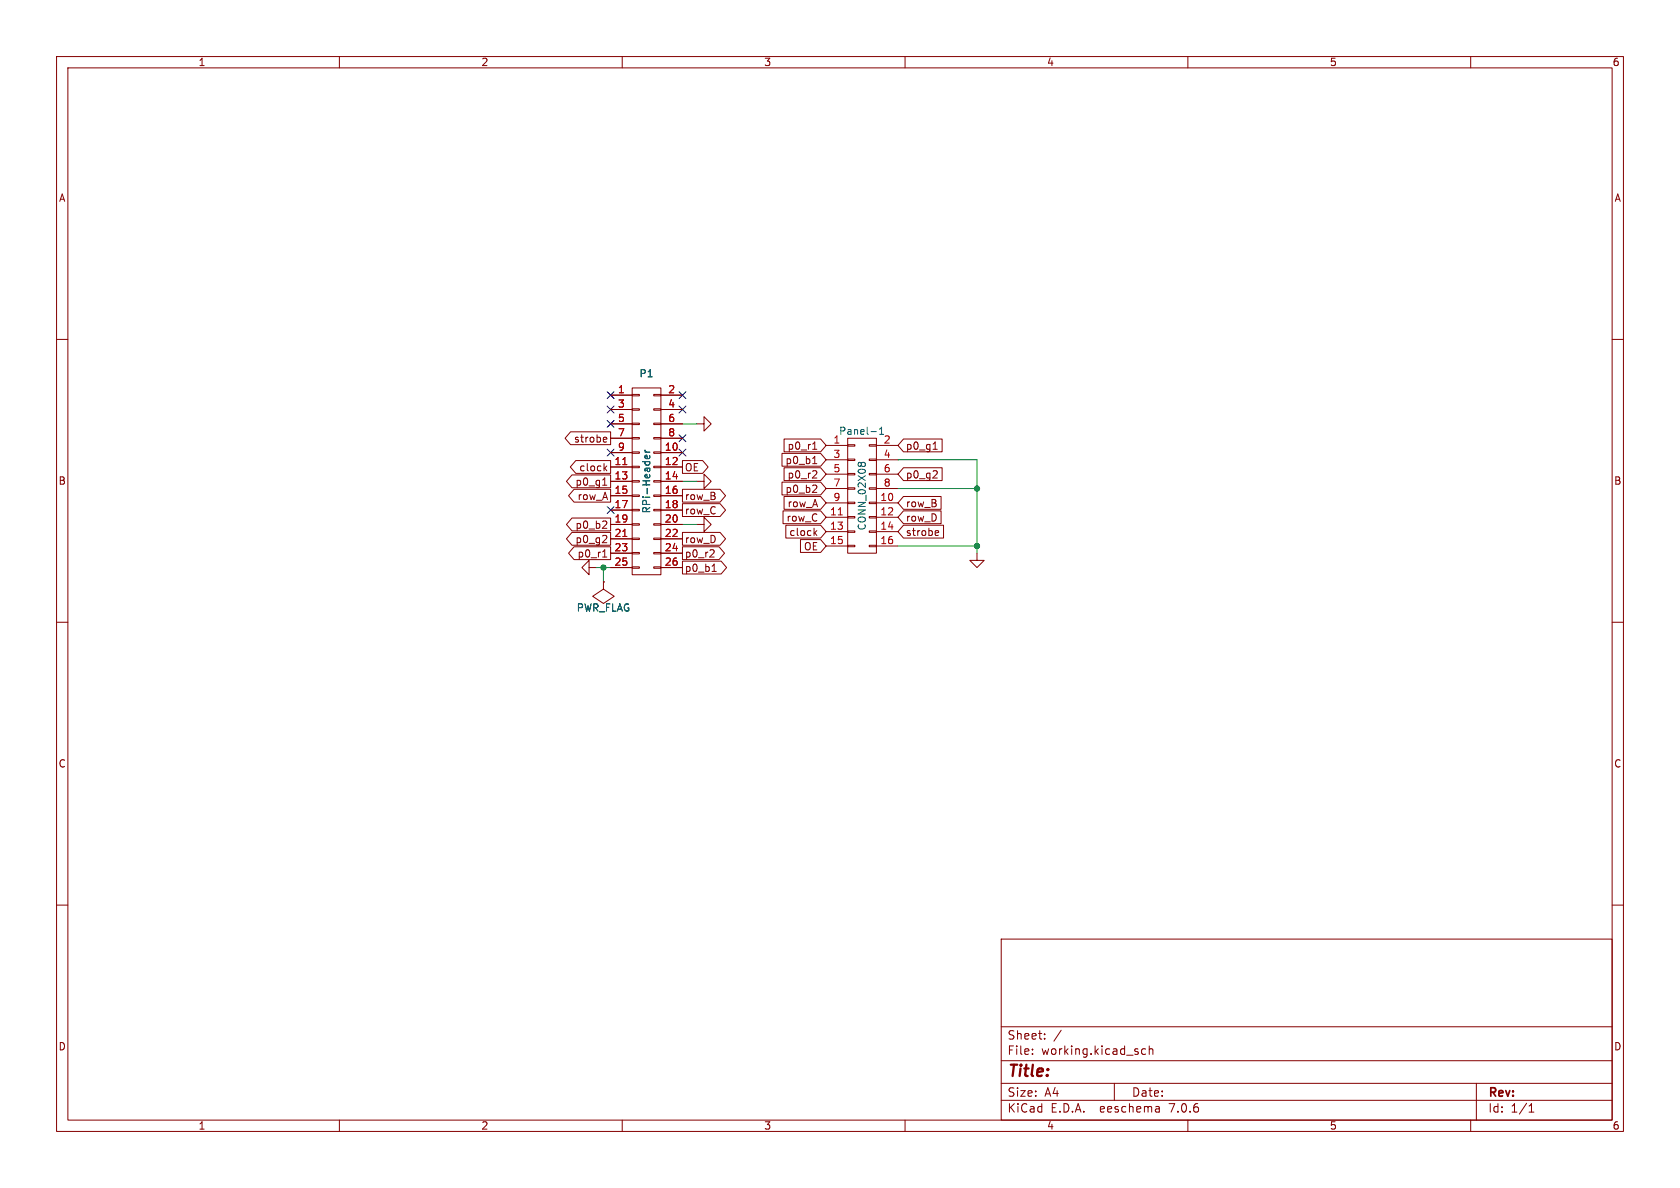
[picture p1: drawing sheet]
(kicad_sch (version 20230121) (generator eeschema)

 (paper "A4")

 (lib_symbols
  (symbol "passive-rpi-hub75-adapter-rescue:CONN_02X08" (pin_names (offset 0.0254) hide) (in_bom yes) (on_board yes)
   (property "Reference" "P" (at 0 11.43 0) (effects (font (size 1.27 1.27))))
   (property "Value" "CONN_02X08" (at 0 0 90) (effects (font (size 1.27 1.27))))
   (property "Footprint" "" (at 0 -30.48 0) (effects (font (size 1.524 1.524))))
   (property "Datasheet" "" (at 0 -30.48 0) (effects (font (size 1.524 1.524))))
   (symbol "CONN_02X08_0_1"
    (rectangle (start -2.54 -8.763) (end -1.27 -9.017) (stroke (width 0) (type solid)) (fill (type none)))
    (rectangle (start -2.54 -6.223) (end -1.27 -6.477) (stroke (width 0) (type solid)) (fill (type none)))
    (rectangle (start -2.54 -3.683) (end -1.27 -3.937) (stroke (width 0) (type solid)) (fill (type none)))
    (rectangle (start -2.54 -1.143) (end -1.27 -1.397) (stroke (width 0) (type solid)) (fill (type none)))
    (rectangle (start -2.54 1.397) (end -1.27 1.143) (stroke (width 0) (type solid)) (fill (type none)))
    (rectangle (start -2.54 3.937) (end -1.27 3.683) (stroke (width 0) (type solid)) (fill (type none)))
    (rectangle (start -2.54 6.477) (end -1.27 6.223) (stroke (width 0) (type solid)) (fill (type none)))
    (rectangle (start -2.54 9.017) (end -1.27 8.763) (stroke (width 0) (type solid)) (fill (type none)))
    (rectangle (start -2.54 10.16) (end 2.54 -10.16) (stroke (width 0) (type solid)) (fill (type none)))
    (rectangle (start 1.27 -8.763) (end 2.54 -9.017) (stroke (width 0) (type solid)) (fill (type none)))
    (rectangle (start 1.27 -6.223) (end 2.54 -6.477) (stroke (width 0) (type solid)) (fill (type none)))
    (rectangle (start 1.27 -3.683) (end 2.54 -3.937) (stroke (width 0) (type solid)) (fill (type none)))
    (rectangle (start 1.27 -1.143) (end 2.54 -1.397) (stroke (width 0) (type solid)) (fill (type none)))
    (rectangle (start 1.27 1.397) (end 2.54 1.143) (stroke (width 0) (type solid)) (fill (type none)))
    (rectangle (start 1.27 3.937) (end 2.54 3.683) (stroke (width 0) (type solid)) (fill (type none)))
    (rectangle (start 1.27 6.477) (end 2.54 6.223) (stroke (width 0) (type solid)) (fill (type none)))
    (rectangle (start 1.27 9.017) (end 2.54 8.763) (stroke (width 0) (type solid)) (fill (type none))))
   (symbol "CONN_02X08_1_1"
    (pin passive line (at -6.35 8.89 0) (length 3.81) (name "P1" (effects (font (size 1.27 1.27)))) (number "1" (effects (font (size 1.27 1.27)))))
    (pin passive line (at 6.35 -1.27 180) (length 3.81) (name "P10" (effects (font (size 1.27 1.27)))) (number "10" (effects (font (size 1.27 1.27)))))
    (pin passive line (at -6.35 -3.81 0) (length 3.81) (name "P11" (effects (font (size 1.27 1.27)))) (number "11" (effects (font (size 1.27 1.27)))))
    (pin passive line (at 6.35 -3.81 180) (length 3.81) (name "P12" (effects (font (size 1.27 1.27)))) (number "12" (effects (font (size 1.27 1.27)))))
    (pin passive line (at -6.35 -6.35 0) (length 3.81) (name "P13" (effects (font (size 1.27 1.27)))) (number "13" (effects (font (size 1.27 1.27)))))
    (pin passive line (at 6.35 -6.35 180) (length 3.81) (name "P14" (effects (font (size 1.27 1.27)))) (number "14" (effects (font (size 1.27 1.27)))))
    (pin passive line (at -6.35 -8.89 0) (length 3.81) (name "P15" (effects (font (size 1.27 1.27)))) (number "15" (effects (font (size 1.27 1.27)))))
    (pin passive line (at 6.35 -8.89 180) (length 3.81) (name "P16" (effects (font (size 1.27 1.27)))) (number "16" (effects (font (size 1.27 1.27)))))
    (pin passive line (at 6.35 8.89 180) (length 3.81) (name "P2" (effects (font (size 1.27 1.27)))) (number "2" (effects (font (size 1.27 1.27)))))
    (pin passive line (at -6.35 6.35 0) (length 3.81) (name "P3" (effects (font (size 1.27 1.27)))) (number "3" (effects (font (size 1.27 1.27)))))
    (pin passive line (at 6.35 6.35 180) (length 3.81) (name "P4" (effects (font (size 1.27 1.27)))) (number "4" (effects (font (size 1.27 1.27)))))
    (pin passive line (at -6.35 3.81 0) (length 3.81) (name "P5" (effects (font (size 1.27 1.27)))) (number "5" (effects (font (size 1.27 1.27)))))
    (pin passive line (at 6.35 3.81 180) (length 3.81) (name "P6" (effects (font (size 1.27 1.27)))) (number "6" (effects (font (size 1.27 1.27)))))
    (pin passive line (at -6.35 1.27 0) (length 3.81) (name "P7" (effects (font (size 1.27 1.27)))) (number "7" (effects (font (size 1.27 1.27)))))
    (pin passive line (at 6.35 1.27 180) (length 3.81) (name "P8" (effects (font (size 1.27 1.27)))) (number "8" (effects (font (size 1.27 1.27)))))
    (pin passive line (at -6.35 -1.27 0) (length 3.81) (name "P9" (effects (font (size 1.27 1.27)))) (number "9" (effects (font (size 1.27 1.27)))))))
  (symbol "passive-rpi-hub75-adapter-rescue:CONN_02X13" (pin_names (offset 0.0254) hide) (in_bom yes) (on_board yes)
   (property "Reference" "P" (at 0 17.78 0) (effects (font (size 1.27 1.27))))
   (property "Value" "CONN_02X13" (at 0 0 90) (effects (font (size 1.27 1.27))))
   (property "Footprint" "" (at 0 -29.21 0) (effects (font (size 1.524 1.524))))
   (property "Datasheet" "" (at 0 -29.21 0) (effects (font (size 1.524 1.524))))
   (symbol "CONN_02X13_0_1"
    (rectangle (start -2.54 -15.113) (end -1.27 -15.367) (stroke (width 0) (type solid)) (fill (type none)))
    (rectangle (start -2.54 -12.573) (end -1.27 -12.827) (stroke (width 0) (type solid)) (fill (type none)))
    (rectangle (start -2.54 -10.033) (end -1.27 -10.287) (stroke (width 0) (type solid)) (fill (type none)))
    (rectangle (start -2.54 -7.493) (end -1.27 -7.747) (stroke (width 0) (type solid)) (fill (type none)))
    (rectangle (start -2.54 -4.953) (end -1.27 -5.207) (stroke (width 0) (type solid)) (fill (type none)))
    (rectangle (start -2.54 -2.413) (end -1.27 -2.667) (stroke (width 0) (type solid)) (fill (type none)))
    (rectangle (start -2.54 0.127) (end -1.27 -0.127) (stroke (width 0) (type solid)) (fill (type none)))
    (rectangle (start -2.54 2.667) (end -1.27 2.413) (stroke (width 0) (type solid)) (fill (type none)))
    (rectangle (start -2.54 5.207) (end -1.27 4.953) (stroke (width 0) (type solid)) (fill (type none)))
    (rectangle (start -2.54 7.747) (end -1.27 7.493) (stroke (width 0) (type solid)) (fill (type none)))
    (rectangle (start -2.54 10.287) (end -1.27 10.033) (stroke (width 0) (type solid)) (fill (type none)))
    (rectangle (start -2.54 12.827) (end -1.27 12.573) (stroke (width 0) (type solid)) (fill (type none)))
    (rectangle (start -2.54 15.367) (end -1.27 15.113) (stroke (width 0) (type solid)) (fill (type none)))
    (rectangle (start -2.54 16.51) (end 2.54 -16.51) (stroke (width 0) (type solid)) (fill (type none)))
    (rectangle (start 1.27 -15.113) (end 2.54 -15.367) (stroke (width 0) (type solid)) (fill (type none)))
    (rectangle (start 1.27 -12.573) (end 2.54 -12.827) (stroke (width 0) (type solid)) (fill (type none)))
    (rectangle (start 1.27 -10.033) (end 2.54 -10.287) (stroke (width 0) (type solid)) (fill (type none)))
    (rectangle (start 1.27 -7.493) (end 2.54 -7.747) (stroke (width 0) (type solid)) (fill (type none)))
    (rectangle (start 1.27 -4.953) (end 2.54 -5.207) (stroke (width 0) (type solid)) (fill (type none)))
    (rectangle (start 1.27 -2.413) (end 2.54 -2.667) (stroke (width 0) (type solid)) (fill (type none)))
    (rectangle (start 1.27 0.127) (end 2.54 -0.127) (stroke (width 0) (type solid)) (fill (type none)))
    (rectangle (start 1.27 2.667) (end 2.54 2.413) (stroke (width 0) (type solid)) (fill (type none)))
    (rectangle (start 1.27 5.207) (end 2.54 4.953) (stroke (width 0) (type solid)) (fill (type none)))
    (rectangle (start 1.27 7.747) (end 2.54 7.493) (stroke (width 0) (type solid)) (fill (type none)))
    (rectangle (start 1.27 10.287) (end 2.54 10.033) (stroke (width 0) (type solid)) (fill (type none)))
    (rectangle (start 1.27 12.827) (end 2.54 12.573) (stroke (width 0) (type solid)) (fill (type none)))
    (rectangle (start 1.27 15.367) (end 2.54 15.113) (stroke (width 0) (type solid)) (fill (type none))))
   (symbol "CONN_02X13_1_1"
    (pin passive line (at -6.35 15.24 0) (length 3.81) (name "P1" (effects (font (size 1.27 1.27)))) (number "1" (effects (font (size 1.27 1.27)))))
    (pin passive line (at 6.35 5.08 180) (length 3.81) (name "P10" (effects (font (size 1.27 1.27)))) (number "10" (effects (font (size 1.27 1.27)))))
    (pin passive line (at -6.35 2.54 0) (length 3.81) (name "P11" (effects (font (size 1.27 1.27)))) (number "11" (effects (font (size 1.27 1.27)))))
    (pin passive line (at 6.35 2.54 180) (length 3.81) (name "P12" (effects (font (size 1.27 1.27)))) (number "12" (effects (font (size 1.27 1.27)))))
    (pin passive line (at -6.35 0 0) (length 3.81) (name "P13" (effects (font (size 1.27 1.27)))) (number "13" (effects (font (size 1.27 1.27)))))
    (pin passive line (at 6.35 0 180) (length 3.81) (name "P14" (effects (font (size 1.27 1.27)))) (number "14" (effects (font (size 1.27 1.27)))))
    (pin passive line (at -6.35 -2.54 0) (length 3.81) (name "P15" (effects (font (size 1.27 1.27)))) (number "15" (effects (font (size 1.27 1.27)))))
    (pin passive line (at 6.35 -2.54 180) (length 3.81) (name "P16" (effects (font (size 1.27 1.27)))) (number "16" (effects (font (size 1.27 1.27)))))
    (pin passive line (at -6.35 -5.08 0) (length 3.81) (name "P17" (effects (font (size 1.27 1.27)))) (number "17" (effects (font (size 1.27 1.27)))))
    (pin passive line (at 6.35 -5.08 180) (length 3.81) (name "P18" (effects (font (size 1.27 1.27)))) (number "18" (effects (font (size 1.27 1.27)))))
    (pin passive line (at -6.35 -7.62 0) (length 3.81) (name "P19" (effects (font (size 1.27 1.27)))) (number "19" (effects (font (size 1.27 1.27)))))
    (pin passive line (at 6.35 15.24 180) (length 3.81) (name "P2" (effects (font (size 1.27 1.27)))) (number "2" (effects (font (size 1.27 1.27)))))
    (pin passive line (at 6.35 -7.62 180) (length 3.81) (name "P20" (effects (font (size 1.27 1.27)))) (number "20" (effects (font (size 1.27 1.27)))))
    (pin passive line (at -6.35 -10.16 0) (length 3.81) (name "P21" (effects (font (size 1.27 1.27)))) (number "21" (effects (font (size 1.27 1.27)))))
    (pin passive line (at 6.35 -10.16 180) (length 3.81) (name "P22" (effects (font (size 1.27 1.27)))) (number "22" (effects (font (size 1.27 1.27)))))
    (pin passive line (at -6.35 -12.7 0) (length 3.81) (name "P23" (effects (font (size 1.27 1.27)))) (number "23" (effects (font (size 1.27 1.27)))))
    (pin passive line (at 6.35 -12.7 180) (length 3.81) (name "P24" (effects (font (size 1.27 1.27)))) (number "24" (effects (font (size 1.27 1.27)))))
    (pin passive line (at -6.35 -15.24 0) (length 3.81) (name "P25" (effects (font (size 1.27 1.27)))) (number "25" (effects (font (size 1.27 1.27)))))
    (pin passive line (at 6.35 -15.24 180) (length 3.81) (name "P26" (effects (font (size 1.27 1.27)))) (number "26" (effects (font (size 1.27 1.27)))))
    (pin passive line (at -6.35 12.7 0) (length 3.81) (name "P3" (effects (font (size 1.27 1.27)))) (number "3" (effects (font (size 1.27 1.27)))))
    (pin passive line (at 6.35 12.7 180) (length 3.81) (name "P4" (effects (font (size 1.27 1.27)))) (number "4" (effects (font (size 1.27 1.27)))))
    (pin passive line (at -6.35 10.16 0) (length 3.81) (name "P5" (effects (font (size 1.27 1.27)))) (number "5" (effects (font (size 1.27 1.27)))))
    (pin passive line (at 6.35 10.16 180) (length 3.81) (name "P6" (effects (font (size 1.27 1.27)))) (number "6" (effects (font (size 1.27 1.27)))))
    (pin passive line (at -6.35 7.62 0) (length 3.81) (name "P7" (effects (font (size 1.27 1.27)))) (number "7" (effects (font (size 1.27 1.27)))))
    (pin passive line (at 6.35 7.62 180) (length 3.81) (name "P8" (effects (font (size 1.27 1.27)))) (number "8" (effects (font (size 1.27 1.27)))))
    (pin passive line (at -6.35 5.08 0) (length 3.81) (name "P9" (effects (font (size 1.27 1.27)))) (number "9" (effects (font (size 1.27 1.27)))))))
  (symbol "passive-rpi-hub75-adapter-rescue:GND" (power) (pin_names (offset 0)) (in_bom yes) (on_board yes)
   (property "Reference" "#PWR" (at 0 -6.35 0) (effects (font (size 1.27 1.27)) hide))
   (property "Value" "GND" (at 0 -3.81 0) (effects (font (size 1.27 1.27))))
   (property "Footprint" "" (at 0 0 0) (effects (font (size 1.524 1.524))))
   (property "Datasheet" "" (at 0 0 0) (effects (font (size 1.524 1.524))))
   (symbol "GND_0_1"
    (polyline (pts (xy 0 0) (xy 0 -1.27) (xy 1.27 -1.27) (xy 0 -2.54) (xy -1.27 -1.27) (xy 0 -1.27)) (stroke (width 0) (type solid)) (fill (type none))))
   (symbol "GND_1_1"
    (pin power_in line (at 0 0 270) (length 0) hide (name "GND" (effects (font (size 1.27 1.27)))) (number "1" (effects (font (size 1.27 1.27)))))))
  (symbol "passive-rpi-hub75-adapter-rescue:PWR_FLAG" (power) (pin_numbers hide) (pin_names (offset 0) hide) (in_bom yes) (on_board yes)
   (property "Reference" "#FLG" (at 0 2.413 0) (effects (font (size 1.27 1.27)) hide))
   (property "Value" "PWR_FLAG" (at 0 4.572 0) (effects (font (size 1.27 1.27))))
   (property "Footprint" "" (at 0 0 0) (effects (font (size 1.524 1.524))))
   (property "Datasheet" "" (at 0 0 0) (effects (font (size 1.524 1.524))))
   (symbol "PWR_FLAG_0_0"
    (pin power_out line (at 0 0 90) (length 0) (name "pwr" (effects (font (size 0.508 0.508)))) (number "1" (effects (font (size 0.508 0.508))))))
   (symbol "PWR_FLAG_0_1"
    (polyline (pts (xy 0 0) (xy 0 1.27) (xy -1.905 2.54) (xy 0 3.81) (xy 1.905 2.54) (xy 0 1.27)) (stroke (width 0) (type solid)) (fill (type none))))))

 (junction (at 172.72 86.36) (diameter 0) (color 0 0 0 0))
 (junction (at 172.72 96.52) (diameter 0) (color 0 0 0 0))
 (junction (at 106.68 100.33) (diameter 0) (color 0 0 0 0))

 (no_connect (at 107.95 69.85))
 (no_connect (at 107.95 80.01))
 (no_connect (at 120.65 69.85))
 (no_connect (at 120.65 77.47))
 (no_connect (at 120.65 72.39))
 (no_connect (at 120.65 80.01))
 (no_connect (at 107.95 74.93))
 (no_connect (at 107.95 90.17))
 (no_connect (at 107.95 72.39))

 (wire (pts (xy 158.75 96.52) (xy 172.72 96.52)) (stroke (width 0) (type default)))
 (wire (pts (xy 105.41 100.33) (xy 106.68 100.33)) (stroke (width 0) (type default)))
 (wire (pts (xy 120.65 74.93) (xy 123.19 74.93)) (stroke (width 0) (type default)))
 (wire (pts (xy 172.72 81.28) (xy 172.72 86.36)) (stroke (width 0) (type default)))
 (wire (pts (xy 172.72 96.52) (xy 172.72 97.79)) (stroke (width 0) (type default)))
 (wire (pts (xy 120.65 92.71) (xy 123.19 92.71)) (stroke (width 0) (type default)))
 (wire (pts (xy 120.65 85.09) (xy 123.19 85.09)) (stroke (width 0) (type default)))
 (wire (pts (xy 158.75 86.36) (xy 172.72 86.36)) (stroke (width 0) (type default)))
 (wire (pts (xy 172.72 86.36) (xy 172.72 96.52)) (stroke (width 0) (type default)))
 (wire (pts (xy 106.68 100.33) (xy 106.68 102.87)) (stroke (width 0) (type default)))
 (wire (pts (xy 158.75 81.28) (xy 172.72 81.28)) (stroke (width 0) (type default)))
 (wire (pts (xy 106.68 100.33) (xy 107.95 100.33)) (stroke (width 0) (type default)))

 (global_label "p0_g1" (shape input) (at 158.75 78.74 0) (effects (font (size 1.2954 1.2954)) (justify left))
  (property "Intersheetrefs" "${INTERSHEET_REFS}" (at 158.75 78.74 0) (effects (font (size 1.27 1.27)) hide)))
 (global_label "p0_g1" (shape output) (at 107.95 85.09 180) (effects (font (size 1.2954 1.2954)) (justify right))
  (property "Intersheetrefs" "${INTERSHEET_REFS}" (at 107.95 85.09 0) (effects (font (size 1.27 1.27)) hide)))
 (global_label "row_A" (shape input) (at 146.05 88.9 180) (effects (font (size 1.2954 1.2954)) (justify right))
  (property "Intersheetrefs" "${INTERSHEET_REFS}" (at 146.05 88.9 0) (effects (font (size 1.27 1.27)) hide)))
 (global_label "p0_r1" (shape input) (at 146.05 78.74 180) (effects (font (size 1.2954 1.2954)) (justify right))
  (property "Intersheetrefs" "${INTERSHEET_REFS}" (at 146.05 78.74 0) (effects (font (size 1.27 1.27)) hide)))
 (global_label "p0_r1" (shape output) (at 107.95 97.79 180) (effects (font (size 1.2954 1.2954)) (justify right))
  (property "Intersheetrefs" "${INTERSHEET_REFS}" (at 107.95 97.79 0) (effects (font (size 1.27 1.27)) hide)))
 (global_label "OE" (shape output) (at 120.65 82.55 0) (effects (font (size 1.2954 1.2954)) (justify left))
  (property "Intersheetrefs" "${INTERSHEET_REFS}" (at 120.65 82.55 0) (effects (font (size 1.27 1.27)) hide)))
 (global_label "p0_r2" (shape input) (at 146.05 83.82 180) (effects (font (size 1.2954 1.2954)) (justify right))
  (property "Intersheetrefs" "${INTERSHEET_REFS}" (at 146.05 83.82 0) (effects (font (size 1.27 1.27)) hide)))
 (global_label "row_B" (shape output) (at 120.65 87.63 0) (effects (font (size 1.2954 1.2954)) (justify left))
  (property "Intersheetrefs" "${INTERSHEET_REFS}" (at 120.65 87.63 0) (effects (font (size 1.27 1.27)) hide)))
 (global_label "row_C" (shape input) (at 146.05 91.44 180) (effects (font (size 1.2954 1.2954)) (justify right))
  (property "Intersheetrefs" "${INTERSHEET_REFS}" (at 146.05 91.44 0) (effects (font (size 1.27 1.27)) hide)))
 (global_label "p0_g2" (shape input) (at 158.75 83.82 0) (effects (font (size 1.2954 1.2954)) (justify left))
  (property "Intersheetrefs" "${INTERSHEET_REFS}" (at 158.75 83.82 0) (effects (font (size 1.27 1.27)) hide)))
 (global_label "p0_b2" (shape input) (at 146.05 86.36 180) (effects (font (size 1.2954 1.2954)) (justify right))
  (property "Intersheetrefs" "${INTERSHEET_REFS}" (at 146.05 86.36 0) (effects (font (size 1.27 1.27)) hide)))
 (global_label "clock" (shape output) (at 107.95 82.55 180) (effects (font (size 1.2954 1.2954)) (justify right))
  (property "Intersheetrefs" "${INTERSHEET_REFS}" (at 107.95 82.55 0) (effects (font (size 1.27 1.27)) hide)))
 (global_label "row_A" (shape output) (at 107.95 87.63 180) (effects (font (size 1.2954 1.2954)) (justify right))
  (property "Intersheetrefs" "${INTERSHEET_REFS}" (at 107.95 87.63 0) (effects (font (size 1.27 1.27)) hide)))
 (global_label "p0_b1" (shape input) (at 146.05 81.28 180) (effects (font (size 1.2954 1.2954)) (justify right))
  (property "Intersheetrefs" "${INTERSHEET_REFS}" (at 146.05 81.28 0) (effects (font (size 1.27 1.27)) hide)))
 (global_label "strobe" (shape input) (at 158.75 93.98 0) (effects (font (size 1.2954 1.2954)) (justify left))
  (property "Intersheetrefs" "${INTERSHEET_REFS}" (at 158.75 93.98 0) (effects (font (size 1.27 1.27)) hide)))
 (global_label "p0_g2" (shape output) (at 107.95 95.25 180) (effects (font (size 1.2954 1.2954)) (justify right))
  (property "Intersheetrefs" "${INTERSHEET_REFS}" (at 107.95 95.25 0) (effects (font (size 1.27 1.27)) hide)))
 (global_label "p0_b1" (shape output) (at 120.65 100.33 0) (effects (font (size 1.2954 1.2954)) (justify left))
  (property "Intersheetrefs" "${INTERSHEET_REFS}" (at 120.65 100.33 0) (effects (font (size 1.27 1.27)) hide)))
 (global_label "p0_b2" (shape output) (at 107.95 92.71 180) (effects (font (size 1.2954 1.2954)) (justify right))
  (property "Intersheetrefs" "${INTERSHEET_REFS}" (at 107.95 92.71 0) (effects (font (size 1.27 1.27)) hide)))
 (global_label "strobe" (shape output) (at 107.95 77.47 180) (effects (font (size 1.2954 1.2954)) (justify right))
  (property "Intersheetrefs" "${INTERSHEET_REFS}" (at 107.95 77.47 0) (effects (font (size 1.27 1.27)) hide)))
 (global_label "row_D" (shape input) (at 158.75 91.44 0) (effects (font (size 1.2954 1.2954)) (justify left))
  (property "Intersheetrefs" "${INTERSHEET_REFS}" (at 158.75 91.44 0) (effects (font (size 1.27 1.27)) hide)))
 (global_label "OE" (shape input) (at 146.05 96.52 180) (effects (font (size 1.2954 1.2954)) (justify right))
  (property "Intersheetrefs" "${INTERSHEET_REFS}" (at 146.05 96.52 0) (effects (font (size 1.27 1.27)) hide)))
 (global_label "clock" (shape input) (at 146.05 93.98 180) (effects (font (size 1.2954 1.2954)) (justify right))
  (property "Intersheetrefs" "${INTERSHEET_REFS}" (at 146.05 93.98 0) (effects (font (size 1.27 1.27)) hide)))
 (global_label "row_B" (shape input) (at 158.75 88.9 0) (effects (font (size 1.2954 1.2954)) (justify left))
  (property "Intersheetrefs" "${INTERSHEET_REFS}" (at 158.75 88.9 0) (effects (font (size 1.27 1.27)) hide)))
 (global_label "row_D" (shape output) (at 120.65 95.25 0) (effects (font (size 1.2954 1.2954)) (justify left))
  (property "Intersheetrefs" "${INTERSHEET_REFS}" (at 120.65 95.25 0) (effects (font (size 1.27 1.27)) hide)))
 (global_label "p0_r2" (shape output) (at 120.65 97.79 0) (effects (font (size 1.2954 1.2954)) (justify left))
  (property "Intersheetrefs" "${INTERSHEET_REFS}" (at 120.65 97.79 0) (effects (font (size 1.27 1.27)) hide)))
 (global_label "row_C" (shape output) (at 120.65 90.17 0) (effects (font (size 1.2954 1.2954)) (justify left))
  (property "Intersheetrefs" "${INTERSHEET_REFS}" (at 120.65 90.17 0) (effects (font (size 1.27 1.27)) hide)))

 (symbol (lib_id "passive-rpi-hub75-adapter-rescue:CONN_02X08") (at 152.4 87.63 0) (unit 1) (in_bom yes) (on_board yes) (dnp no)
  (property "Reference" "Panel-1" (at 152.4 76.2 0) (effects (font (size 1.27 1.27))))
  (property "Value" "CONN_02X08" (at 152.4 87.63 90) (effects (font (size 1.27 1.27))))
  (property "Footprint" "Pin_Headers:Pin_Header_Straight_2x08" (at 152.4 118.11 0) (effects (font (size 1.524 1.524)) hide))
  (property "Datasheet" "" (at 152.4 118.11 0) (effects (font (size 1.524 1.524)))) (pin "1") (pin "10") (pin "11") (pin "12") (pin "13") (pin "14") (pin "15") (pin "16") (pin "2") (pin "3") (pin "4") (pin "5") (pin "6") (pin "7") (pin "8") (pin "9"))

 (symbol (lib_id "passive-rpi-hub75-adapter-rescue:CONN_02X13") (at 114.3 85.09 0) (unit 1) (in_bom yes) (on_board yes) (dnp no)
  (property "Reference" "P1" (at 114.3 66.04 0) (effects (font (size 1.27 1.27))))
  (property "Value" "RPi-Header" (at 114.3 85.09 90) (effects (font (size 1.27 1.27))))
  (property "Footprint" "Pin_Headers:Pin_Header_Straight_2x13" (at 114.3 109.22 0) (effects (font (size 1.524 1.524)) hide))
  (property "Datasheet" "" (at 114.3 109.22 0) (effects (font (size 1.524 1.524)))) (pin "1") (pin "10") (pin "11") (pin "12") (pin "13") (pin "14") (pin "15") (pin "16") (pin "17") (pin "18") (pin "19") (pin "2") (pin "20") (pin "21") (pin "22") (pin "23") (pin "24") (pin "25") (pin "26") (pin "3") (pin "4") (pin "5") (pin "6") (pin "7") (pin "8") (pin "9"))

 (symbol (lib_id "passive-rpi-hub75-adapter-rescue:GND") (at 123.19 85.09 90) (unit 1) (in_bom yes) (on_board yes) (dnp no)
  (property "Reference" "#PWR01" (at 123.19 85.09 0) (effects (font (size 0.762 0.762)) hide))
  (property "Value" "GND" (at 124.968 85.09 0) (effects (font (size 0.762 0.762)) hide))
  (property "Footprint" "" (at 123.19 85.09 0) (effects (font (size 1.524 1.524))))
  (property "Datasheet" "" (at 123.19 85.09 0) (effects (font (size 1.524 1.524)))) (pin "1"))

 (symbol (lib_id "passive-rpi-hub75-adapter-rescue:GND") (at 123.19 92.71 90) (unit 1) (in_bom yes) (on_board yes) (dnp no)
  (property "Reference" "#PWR02" (at 123.19 92.71 0) (effects (font (size 0.762 0.762)) hide))
  (property "Value" "GND" (at 124.968 92.71 0) (effects (font (size 0.762 0.762)) hide))
  (property "Footprint" "" (at 123.19 92.71 0) (effects (font (size 1.524 1.524))))
  (property "Datasheet" "" (at 123.19 92.71 0) (effects (font (size 1.524 1.524)))) (pin "1"))

 (symbol (lib_id "passive-rpi-hub75-adapter-rescue:GND") (at 123.19 74.93 90) (unit 1) (in_bom yes) (on_board yes) (dnp no)
  (property "Reference" "#PWR03" (at 123.19 74.93 0) (effects (font (size 0.762 0.762)) hide))
  (property "Value" "GND" (at 124.968 74.93 0) (effects (font (size 0.762 0.762)) hide))
  (property "Footprint" "" (at 123.19 74.93 0) (effects (font (size 1.524 1.524))))
  (property "Datasheet" "" (at 123.19 74.93 0) (effects (font (size 1.524 1.524)))) (pin "1"))

 (symbol (lib_id "passive-rpi-hub75-adapter-rescue:GND") (at 105.41 100.33 270) (unit 1) (in_bom yes) (on_board yes) (dnp no)
  (property "Reference" "#PWR04" (at 105.41 100.33 0) (effects (font (size 0.762 0.762)) hide))
  (property "Value" "GND" (at 103.632 100.33 0) (effects (font (size 0.762 0.762)) hide))
  (property "Footprint" "" (at 105.41 100.33 0) (effects (font (size 1.524 1.524))))
  (property "Datasheet" "" (at 105.41 100.33 0) (effects (font (size 1.524 1.524)))) (pin "1"))

 (symbol (lib_id "passive-rpi-hub75-adapter-rescue:GND") (at 172.72 97.79 0) (unit 1) (in_bom yes) (on_board yes) (dnp no)
  (property "Reference" "#PWR05" (at 172.72 97.79 0) (effects (font (size 0.762 0.762)) hide))
  (property "Value" "GND" (at 172.72 99.568 0) (effects (font (size 0.762 0.762)) hide))
  (property "Footprint" "" (at 172.72 97.79 0) (effects (font (size 1.524 1.524))))
  (property "Datasheet" "" (at 172.72 97.79 0) (effects (font (size 1.524 1.524)))) (pin "1"))

 (symbol (lib_id "passive-rpi-hub75-adapter-rescue:PWR_FLAG") (at 106.68 102.87 180) (unit 1) (in_bom yes) (on_board yes) (dnp no)
  (property "Reference" "#FLG06" (at 106.68 105.283 0) (effects (font (size 1.27 1.27)) hide))
  (property "Value" "PWR_FLAG" (at 106.68 107.442 0) (effects (font (size 1.27 1.27))))
  (property "Footprint" "" (at 106.68 102.87 0) (effects (font (size 1.524 1.524))))
  (property "Datasheet" "" (at 106.68 102.87 0) (effects (font (size 1.524 1.524)))) (pin "1"))

 (sheet_instances (path "" (page "1"))))
